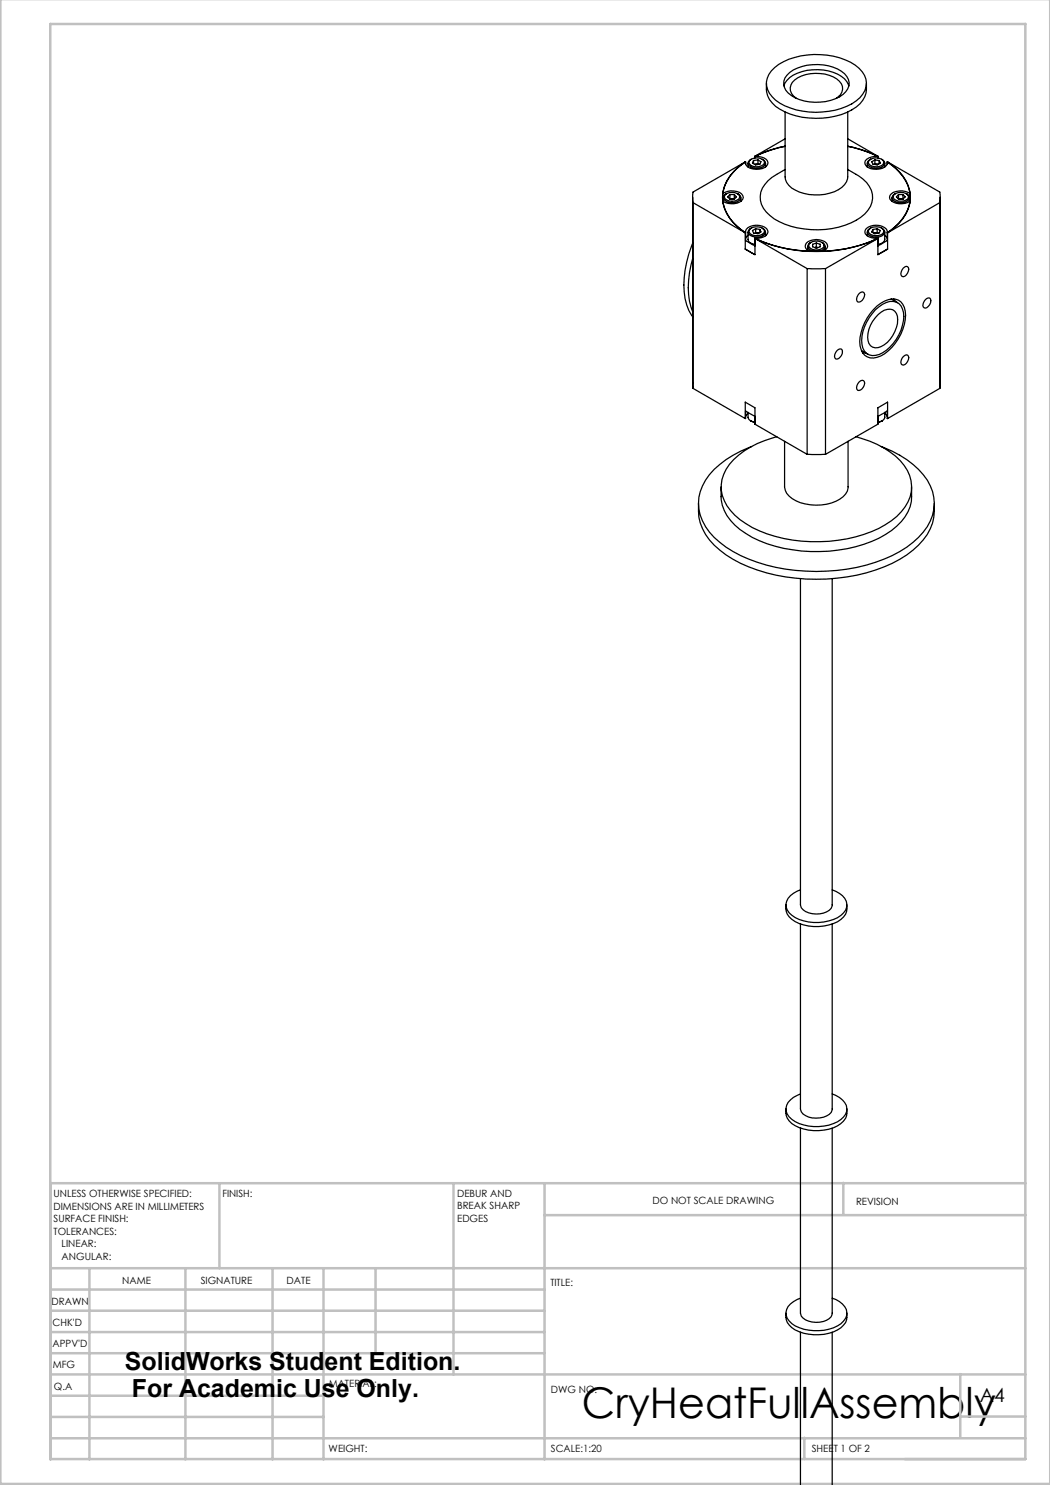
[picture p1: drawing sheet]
<svg xmlns="http://www.w3.org/2000/svg" width="210mm" height="297mm" viewBox="0 0 210 297" stroke-linecap="round" stroke-linejoin="round" font-family="sans-serif">
<g fill="none" stroke="#c0c0c0" stroke-width=".5">
<path d="M.1 -.1v296.9h209.9v-296.9M10.1 4.8h195v287h-195zM43.9 236.6v17M90.7 236.6v38.3M108.9 236.6v55.3M168.7 236.6v6.3M205.1 236.6h-195v55.3M10.1 253.6h195M10.1 257.9h98.8M17.9 253.6v38.3M37.1 253.6v38.3M54.5 253.6v38.3"/>
<path d="M64.7 253.6v38.3M75.1 253.6v17M108.9 243h96.2M10.1 270.6h98.8M10.1 266.4h98.8M10.1 262.1h98.8M10.1 279.1h54.6M10.1 274.9h195M192.1 274.8v12.7M10.1 287.7h195M10.1 283.4h54.6M160.9 287.5v4.3"/>
<path d="M192.1 283.3h13"/>
</g>
<g fill="none" stroke="#000" stroke-width=".25">
<path d="M153.3 16.7a4.9 4.9 0 0 0 2.7 5.1 15.3 15.3 0 0 0 15.2-.4 4.7 4.7 0 0 0 2.1-4.7M154.9 13.5a14.6 14.6 0 0 1 13.1-1.9 7.4 7.4 0 0 1 5.2 4.2 4.2 4.2 0 0 1-2 4.4 14.9 14.9 0 0 1-16.1-.2 3.9 3.9 0 0 1-.2-6.5zM156.8 17.2a4.8 4.8 0 0 1 3.6-2.9 9.6 9.6 0 0 1 8.5 1.5l.5 .5 .4 .9M157.9 14.5a9.6 9.6 0 0 1 11 .2 2.55 2.55 0 0 1-.3 4.2 9.9 9.9 0 0 1-10.3 .2 2.64 2.64 0 0 1-.4-4.6zM159.3 19.7a2.22 2.22 0 0 1-1.3-2.2 2.22 2.22 0 0 1 1.6-1.9 7.8 7.8 0 0 1 8.3 .6 2.09 2.09 0 0 1-.6 3.5M138.5 39.5l.1 38.2M144.6 38.7a3.3 3.3 0 0 1 3.7 .1 .94 .94 0 0 1 .3 .9 .94 .94 0 0 1-.7 .7 3.5 3.5 0 0 1-3.3-.2 9.3 9.3 0 0 0 4.5 6.4M144.6 38.7v1.9M144.6 39.5v.8M145.1 38.9a2.09 2.09 0 0 1 2.8 .3 .94 .94 0 0 1-1 1 1.86 1.86 0 0 1-2-.7zM145.3 38.7l-.1 .1a.77 .77 0 0 0-.2 1.3 2.39 2.39 0 0 0 3.1-.3 .82 .82 0 0 0-.6-1.1M146 39.8h.8"/>
<path d="M146 39.8h.9M146 38.9h.9M146 38.9l-.5 .5 .5 .4M146 38.9v.9M146 39.8h-.1M146.9 38.9l.4 .5-.4 .4M146.9 39.8h.1M146.9 38.9v.9M148.2 39.5v.8M149 32.4a9 9 0 0 0-4.5 7.1 8.1 8.1 0 0 0 3.4 6.2l1.1 .9M149 32.4l-10.4 6v2.1M149 32.4h.1"/>
<path d="M149.1 32.4a9.1 9.1 0 0 0-4.5 6.3M149.1 32.4v.4M149.6 32.6v.8M150.1 32a2.01 2.01 0 0 1 2.8 .4 1.29 1.29 0 0 1-1.7 1 1.37 1.37 0 0 1-1.4-.8zM150.2 31.9a.8 .8 0 0 0-.6 .7 .8 .8 0 0 0 .5 .8 2.57 2.57 0 0 0 2.9-.4 .77 .77 0 0 0-.6-1.1M150.7 32.1v.6M151 32.9h.2zM151 31.3v.3M151.2 32.9h.5M151.6 32l.6 .3-.2 .5-.9 .2-.6-.4 .2-.5M151.6 32l-.9 .1M151.6 32.8l.1 .1"/>
<path d="M151.6 32v.8M151.6 32.8l-.4 .1M153.1 32.6v.8M153.1 33.3h.1M157 22.4v13a3.7 3.7 0 0 0 2.9 3 9.5 9.5 0 0 0 8.5-.9 2.72 2.72 0 0 0 1.1-2.1v-13M157 29.3l-3.6 1-2.4 1a2.28 2.28 0 0 1 2.6 1.2 1.95 1.95 0 0 1-2.4 1.4 2.09 2.09 0 0 1-2.1-1.2v-.3M157 33.9a9.8 9.8 0 0 0-4.5 3.7 4.3 4.3 0 0 0 1.5 5.5 16.1 16.1 0 0 0 12.4 2.6 11.8 11.8 0 0 0 7.2-3.7 4.3 4.3 0 0 0-1-6.2l-3.1-1.9M157 29.2a23.9 23.9 0 0 0-6 2.1M157 27.8l-6 3.5M169.5 29.3l3.6 1 2.5 1a3.1 3.1 0 0 0-2.5 .8 1.4 1.4 0 0 0 1.6 1.7 2.39 2.39 0 0 0 2.7-1.1v-.3M169.5 29.2a23.9 23.9 0 0 1 6.1 2.1M169.5 27.8l6.1 3.5"/>
<path d="M173.5 32.6v.8M173.5 33.3h-.1M173.8 32.1a2.05 2.05 0 0 1 2.9 .1 .85 .85 0 0 1-.8 1.1 1.59 1.59 0 0 1-2.2-.9zM174.1 31.9a.8 .8 0 0 0-.4 1.3 2.38 2.38 0 0 0 3.2-.3 .8 .8 0 0 0-.6-1M174.9 32.9h.5M175 32l-.7 .3 .3 .5 .8 .2 .7-.4-.3-.5M175 32l.8 .1M175 32v.8M175 32.8l-.2 .1M175 32.8l.4 .1M175.4 32.9h.2zM175.6 31.3v.3"/>
<path d="M175.8 32.1v.6M177 32.6v.8M177.4 32.4a9.4 9.4 0 0 1 4.6 6.3M177.4 32.4v.4M177.5 32.4a9 9 0 0 1 4.6 7.1 8.1 8.1 0 0 1-3.4 6.2l-1.2 .9M177.5 32.4l10.5 6v2.1M177.5 32.4h.1M178.4 39.5v.8M178.8 38.9a2.09 2.09 0 0 1 2.9 .3 .94 .94 0 0 1-1 1 1.86 1.86 0 0 1-2.1-.7zM179.1 38.7a.8 .8 0 0 0-.7 .7 .8 .8 0 0 0 .5 .8 2.24 2.24 0 0 0 3-.6 1.05 1.05 0 0 0-.6-.9M179.7 38.9l-.4 .5 .4 .4h.9M179.7 38.9h.9"/>
<path d="M179.7 38.9v.9M179.7 39.8h.1M179.7 39.8h.9M180.6 38.9l.4 .5-.4 .4M180.6 39.8h.1M180.6 38.9v.9M181.9 39.5v.8M182 38.7a3.2 3.2 0 0 0-4 .4 1.52 1.52 0 0 0 1.8 1.6 3.1 3.1 0 0 0 2.2-.5 9.6 9.6 0 0 1-4.6 6.4M182 38.7v1.9M188 39.5v38.2M138.5 51.7a16.3 16.3 0 0 0 0 10.6M138.5 48.6a19.6 19.6 0 0 0-1.2 12.4l.5 1.1 .7 1.3"/>
<path d="M138.6 40.5l10.4 6.1M138.6 40.5v37.2M144.6 40.2h.1M148.2 40.2h.1M149 49.8l2 1.1M149 46.6v3.2l2 1.1v-3.3M149.1 46.6v1.5l1.9 1.1M149.1 46.6a1.16 1.16 0 0 1 .9-1.3 2.97 2.97 0 0 1 3.5 .8 1.25 1.25 0 0 1-1.3 1.5h-1.2M149.6 46.4v1.5a.93 .93 0 0 0 .9 .9l.5 .1M149.6 47.1l-.5 .6M149.9 45.9a2.14 2.14 0 0 1 3 .1 .86 .86 0 0 1-.9 1.1 1.61 1.61 0 0 1-2.2-.9zM150.2 45.6l-.1 .1a.75 .75 0 0 0-.5 .7 .75 .75 0 0 0 .4 .7 2.55 2.55 0 0 0 2.9-.3 .77 .77 0 0 0-.5-1.2"/>
<path d="M151 47.6a27.5 27.5 0 0 0 11 2.7M151.1 46.6l-.1 .1 .6-.1M151.1 45.8l.9 .1M151.1 45.8l-.6 .3 .2 .5 .9 .1 .6-.3-.2-.5M151.1 45.8v.8M151.1 46.6h.5M151.6 46.6l.1 .1M152 45.9v.6M153.1 46.4v.8M153.1 47.1h.1M161.4 53.7h3.7M161.4 53.7l-10.4-6a30.3 30.3 0 0 0 24.6 0l-10.5 6"/>
<path d="M161.4 53.7v37.2M161.5 49.3v.7M161.5 49.9v.1M161.8 48.8a2.14 2.14 0 0 1 2.9 0l.1 .3a1.4 1.4 0 0 1-1.8 .9 1.06 1.06 0 0 1-1.2-1.2zM162 50.3a1.08 1.08 0 0 1-1-1.2 1.08 1.08 0 0 1 1.1-1 3.3 3.3 0 0 1 3.2 .5 1 1 0 0 1-.7 1.7M162 50.3h.1M162.2 48.5a.81 .81 0 0 0-.6 .7 .81 .81 0 0 0 .5 .8 2.47 2.47 0 0 0 2.8-.4l.1-.3M162.5 48.9l.8-.3 .7 .3v.5l-.7 .2-.8-.2zM163 49.5l.3-.1 .3 .1zM163.3 48.6v.8M164.4 48.5l.5 .4 .1 .4M164.6 50.3h.1"/>
<path d="M165 49.3v.7M165 49.9l.1 .1M165.1 53.7v37.2M171.8 58.7l.6-.3 .3 .1a1.31 1.31 0 0 1-1.1 1.9 1.12 1.12 0 0 1 .2-1.7zM173.5 46.4v.8M173.5 47.1h-.1M174 45.8a2.25 2.25 0 0 1 2.6 .1l.1 .3a1.55 1.55 0 0 1-2.1 .9 .86 .86 0 0 1-.9-1.1zM174.1 45.6l-.5 .4-.1 .4a1.87 1.87 0 0 0 2.4 1 1 1 0 0 0 .9-1.4l-.5-.4M174.6 45.9v.6M174.9 46.7l.1-.1zM175 46.6l.5 .1M175.4 45.8l.7 .3-.3 .5-.8 .1-.7-.3 .3-.5"/>
<path d="M175.4 45.8l-.8 .1M175.4 46.6l.2 .1M175.4 45.8v.8M175.4 46.6h-.4M175.6 47.6a27.5 27.5 0 0 1-11 2.7M177 46.4v1.5a1.3 1.3 0 0 1-1.4 1M177 47.1l.4 .6M177.4 46.6v1.5l-1.8 1.1M177.4 46.6a1.77 1.77 0 0 0-2.1-1.6 2.01 2.01 0 0 0-2.3 1.4 2.22 2.22 0 0 0 2.6 1.2M177.5 46.6v3.2l-1.9 1.1v-3.3M177.5 49.8l-1.9 1.1M178.2 59.8l1.3 .7"/>
<path d="M178.4 40.2h-.1M178.8 59.8l.2 .5M180.7 53.6l.6-.3h.2a1.29 1.29 0 0 1-1.1 2 1.1 1.1 0 0 1 .3-1.7zM181.9 40.2l.1 .2M185.1 59.9l.6-.3h.2a1.29 1.29 0 0 1-1.1 2 1.07 1.07 0 0 1 .3-1.7zM188 40.5l-10.5 6.1M188 40.5v37.2M138.6 77.7l10.4 6M167.4 70.1l.6-.3h.3a1.32 1.32 0 0 1-1.2 2 1.12 1.12 0 0 1 .3-1.7zM171.8 76.4l.6-.3h.3a1.31 1.31 0 0 1-1.1 2 1.12 1.12 0 0 1 .2-1.7zM172.3 70.1l1.3 .7M173.1 70.6h-.6"/>
<path d="M175.1 61.9a4.2 4.2 0 0 1 4.1-1.5 3.3 3.3 0 0 1 1.5 3.7 9.1 9.1 0 0 1-4.9 6.8 2.36 2.36 0 0 1-3.4-2 9 9 0 0 1 2.7-7zM175.4 61.2a4.2 4.2 0 0 1 4.2-1.2 3.6 3.6 0 0 1 1.4 4 10.1 10.1 0 0 1-4.8 7.2 2.65 2.65 0 0 1-4.2-2 9.8 9.8 0 0 1 3.4-8zM175.6 62.9a2.45 2.45 0 0 1 3.4-.6 3.8 3.8 0 0 1 0 4 4.9 4.9 0 0 1-4 3.3 1.76 1.76 0 0 1-1.5-2.2 6.5 6.5 0 0 1 2.1-4.5zM180.7 71.3l.3-.2 .5-.1a1.29 1.29 0 0 1-1.1 2 1.07 1.07 0 0 1 .3-1.7zM188 77.7l-10.5 6M144.2 97.4a9.1 9.1 0 0 0 5 9.3 27.9 27.9 0 0 0 18.4 3.3 21.9 21.9 0 0 0 11.8-4.8 8.4 8.4 0 0 0 2.9-7.8M149 83.7v-3.3l2 1.2v3.2l10.4 6.1M149.6 82.5v1.1l.5 .6M149.6 82.7l-.5 .6M150.1 84.2l.9 .3M150.3 89.3a18.5 18.5 0 0 0-9.2 6.7 8.5 8.5 0 0 0 .8 10.4 22.2 22.2 0 0 0 11.4 6.6 38.6 38.6 0 0 0 25.1-1.9 14.7 14.7 0 0 0 8.1-8.1 9 9 0 0 0-2.8-9.1 20.9 20.9 0 0 0-7.5-4.6M151 83.3l-1.9-1.1-.1 1.5"/>
<path d="M155.4 87.3a17.9 17.9 0 0 0-9.5 5.5 7.1 7.1 0 0 0 1.1 10.2 23.5 23.5 0 0 0 15.1 5.3 26.7 26.7 0 0 0 16.2-4.2 8.7 8.7 0 0 0 4-6.9 8.6 8.6 0 0 0-4.3-6.8 20.1 20.1 0 0 0-6.8-3.1M156.9 88.3v9.1a3.3 3.3 0 0 0 2.3 2.8 9.5 9.5 0 0 0 9.4-.9 2.4 2.4 0 0 0 1-1.9v-9.1M161.4 90.9h3.7M175.6 83.3l1.8-1.1 .1 1.5M176.5 84.2l-.9 .3M177 82.5v1.1l-.5 .6M177 82.7l.4 .6M177.5 83.7v-3.3l-1.9 1.2v3.2l-10.5 6.1M139.7 100.7a10.3 10.3 0 0 0 4.3 9.3 30.3 30.3 0 0 0 17.2 5.8 35 35 0 0 0 18.8-3.9 12.6 12.6 0 0 0 6.8-8.5l.1-2.7M160.1 115.7v65.3a2.35 2.35 0 0 0 2.3 1.7 4.1 4.1 0 0 0 3.8-1l.2-.7v-65.3M160.1 178a3.5 3.5 0 0 0-2.9 3.4 4.4 4.4 0 0 0 3.6 2.8 9.2 9.2 0 0 0 7.4-1.1 2.49 2.49 0 0 0-.3-4.4l-1.5-.7M157.2 181a3.1 3.1 0 0 0 1.8 3.3 9.3 9.3 0 0 0 9.2-.4 2.8 2.8 0 0 0 1.2-2.9"/>
<path d="M160.1 184.8v37a2.32 2.32 0 0 0 2.3 1.8 4.2 4.2 0 0 0 3.8-1.1l.2-.7v-37M160.1 218.8a3.9 3.9 0 0 0-2.9 2.8 3.4 3.4 0 0 0 2.6 3.1 9.4 9.4 0 0 0 8.4-.8 2.49 2.49 0 0 0-.3-4.4l-1.5-.7M157.2 221.8a3.1 3.1 0 0 0 1.8 3.3 9.3 9.3 0 0 0 9.2-.4 2.8 2.8 0 0 0 1.2-2.9M160.1 225.6v37a2.35 2.35 0 0 0 2.3 1.8 4.1 4.1 0 0 0 3.8-1.1l.2-.7v-37M160.1 259.6a3.8 3.8 0 0 0-2.9 2.9 3.4 3.4 0 0 0 2.6 3 9.5 9.5 0 0 0 8.4-.7 2.52 2.52 0 0 0-.3-4.5l-1.5-.7M157.2 262.6a3.1 3.1 0 0 0 1.8 3.4 9.5 9.5 0 0 0 9.2-.4 2.8 2.8 0 0 0 1.2-3M160.1 266.4v30.7M166.4 266.4v30.7"/>
</g>
<text font-size="8.5" x="116.4" y="283.5">CryHeatFullAssembly</text>
<g font-size="5">
<text x="25" y="274">SolidWorks Student Edition.</text>
<text x="26.4" y="279.5">For Academic Use Only.</text>
</g>
<text font-size="3.9" x="196" y="280.4">A4</text>
<g font-size="2">
<text x="10.7" y="239.5">UNLESS OTHERWISE SPECIFIED:</text>
<text x="44.5" y="239.5">FINISH:</text>
<text x="91.4" y="239.4">DEBUR AND</text>
<text x="10.7" y="242">DIMENSIONS ARE IN MILLIMETERS</text>
<text x="10.7" y="244.5">SURFACE FINISH:</text>
<text x="91.4" y="241.9">BREAK SHARP</text>
<text x="91.4" y="244.4">EDGES</text>
<text x="130.5" y="240.8">DO NOT SCALE DRAWING</text>
<text x="171.2" y="241">REVISION</text>
<text x="10.7" y="247">TOLERANCES:</text>
<text x="12.3" y="249.5">LINEAR:</text>
<text x="12.3" y="252">ANGULAR:</text>
<text x="24.4" y="256.9">NAME</text>
<text x="40.1" y="256.8">SIGNATURE</text>
<text x="57.3" y="256.8">DATE</text>
<text x="110.1" y="257.1">TITLE:</text>
<text x="10.3" y="260.9">DRAWN</text>
<text x="10.5" y="269.3">APPV'D</text>
<text x="10.5" y="265.2">CHK'D</text>
<text x="10.6" y="273.6">MFG</text>
<text x="10.8" y="278">Q.A</text>
<text x="65.8" y="277.4">MATERIAL:</text>
<text x="110.2" y="278.5">DWG NO.</text>
<text x="65.7" y="290.4">WEIGHT:</text>
<text x="110.2" y="290.5">SCALE:1:20</text>
<text x="162.4" y="290.4">SHEET 1 OF 2</text>
</g>
</svg>
